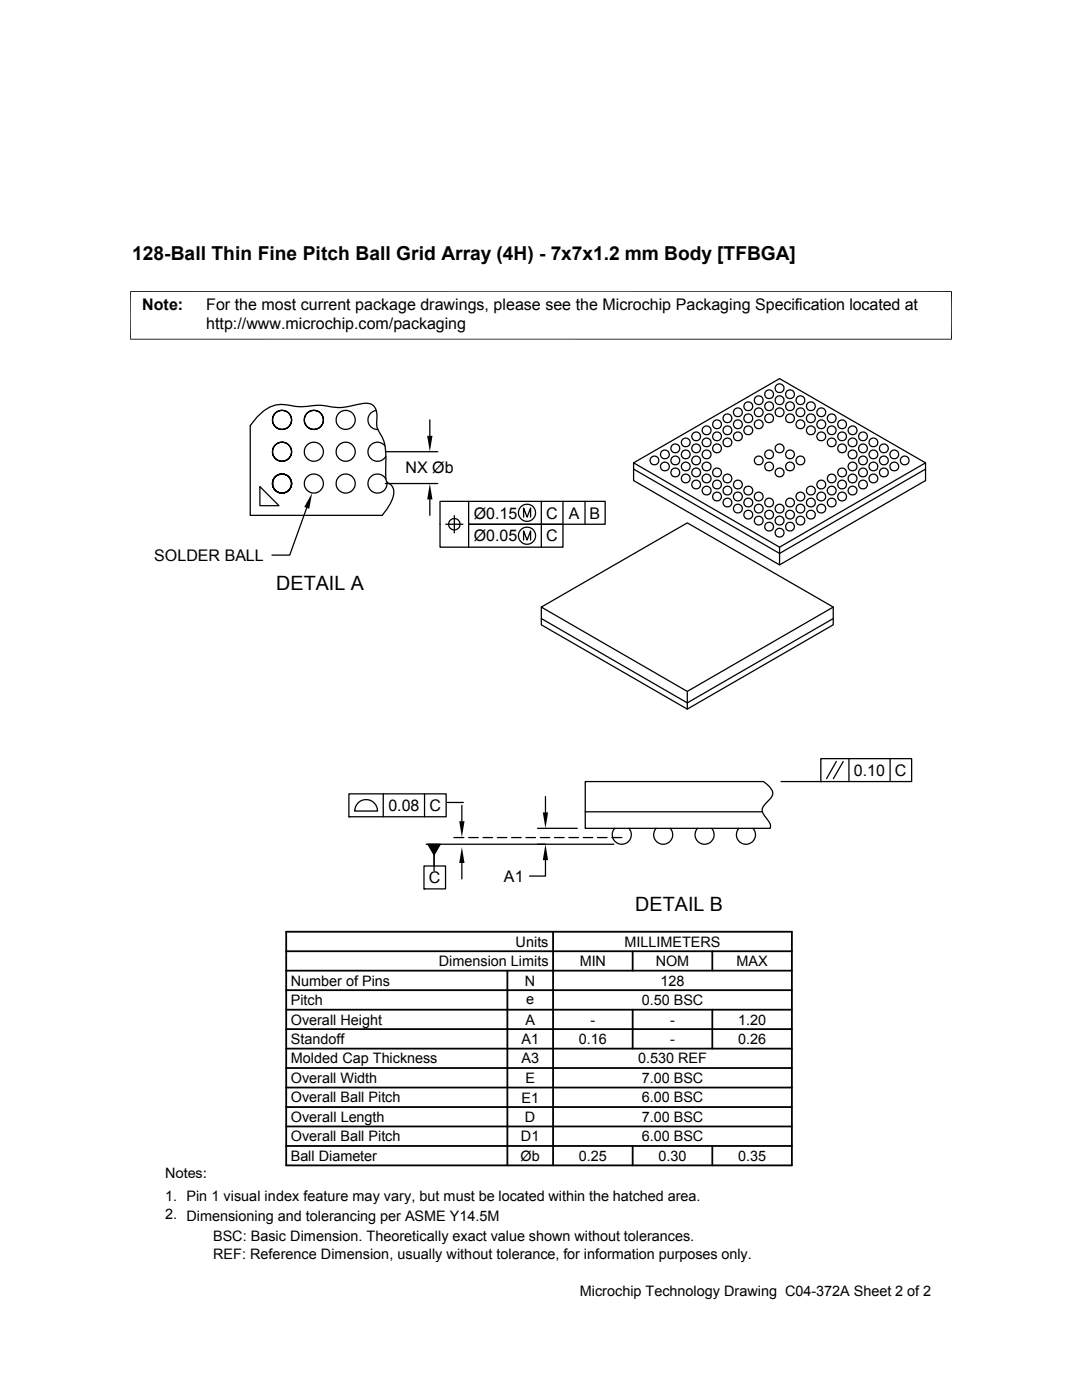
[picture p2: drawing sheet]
<svg xmlns="http://www.w3.org/2000/svg" width="216mm" height="279mm" viewBox="0 0 216 279" stroke-linecap="round" stroke-linejoin="round" font-family="sans-serif">
<g fill="none" stroke="#000" stroke-width=".25">
<path d="M51.3 83.2a6.4 6.4 0 0 1 7.4-2.1h2.1a14.3 14.3 0 0 1 6.2 .2 20.3 20.3 0 0 0 5.3-.8 2.3 2.3 0 0 1 2.9 2.9 4.1 4.1 0 0 0 .9 3.5 11.9 11.9 0 0 1 .9 6.6v1.5a1.47 1.47 0 0 0 1 1.7 2.35 2.35 0 0 1 .3 2.8l-1.1 2.1-.9 1.2h-26.4v-17.9zM51.9 97.1l3.8 3.8h-3.8zM75.1 81.9a1.9 1.9 0 0 0-1.7 2.1 1.9 1.9 0 0 0 2 1.7M76.8 89a1.9 1.9 0 0 0-2.8-.2 1.9 1.9 0 0 0 .2 2.9 1.9 1.9 0 0 0 2.8-.6M76.9 96.5h10.5M76.9 90.1h10.5M77 95.6a1.9 1.9 0 0 0-3.2-.2 1.9 1.9 0 0 0 1.1 3 1.9 1.9 0 0 0 2.3-2.2M85.8 83.8v3.2M85.8 99.7v3.1M126.4 92.4l29.2-16.8 29.1 16.8v3.5l-29.1 16.8-29.2-16.8zM126.4 93.6l29.2 16.8 29.1-16.8M126.4 92.4l29.2 16.8 29.1-16.8"/>
<path d="M61.2 101.4l-3.4 9.4h-3.5M88.9 104.6h3.5M90.7 102.9v3.4M93.5 100.1v4.5h18.8v4.6h-24.5v-9.1h33v4.5h-27.3v4.6M104.5 103.2v-1.8l.7 1.8 .7-1.8v1.8M104.5 107.8v-1.8l.7 1.8 .7-1.8v1.8M108 100.1v9.1M112.3 100.1v4.5M116.7 100.1v4.5M155.6 109.2v3.5M108 121.2l29.1-16.8 29.2 16.8-29.2 16.8zM108 123.4l29.1 16.9 29.2-16.9"/>
<path d="M108 121.2v3.5l29.1 16.8 29.2-16.8v-3.5M137.1 138v3.5M69.6 158.4h19.4v4.6h-19.4zM76.5 158.4v4.6M84.7 158.4v4.6M108.8 159v3.1M116.8 156h35.6a3.4 3.4 0 0 1 1.8 2.5l-.2 .5-1.3 1.4a1.61 1.61 0 0 0-.1 2.5l1.1 1.6-.1 .8h-36.8zM155.9 156h7.9M163.8 151.4h18.1v4.6h-18.1zM163.8 156h.1M166.9 152l-2 3.4M168.3 152l-2 3.4"/>
<path d="M169.4 151.4v4.6M177.6 151.4v4.6M69.6 163h.1M71.4 160.3a2.27 2.27 0 0 1 2.5-.6 2.27 2.27 0 0 1 1.4 2.2h-4.5a2.44 2.44 0 0 1 .6-1.6zM84.6 172.8h4.3v4.6h-4.3zM84.6 177.4h.1M85 168.5h37.5M85.4 168.5h2.4l-1.2 2.1zM86.6 170.6v3.2M89.3 160.1h3.2M90.6 167.2h2M92.2 160.7v3.2"/>
<path d="M92.2 172.2v3.2M93.5 167.2h1.9M96.4 167.2h1.9M99.2 167.2h1.9M102.1 167.2h1.9M104.9 167.2h1.9M107.3 165.3h7.9M107.8 167.2h1.9M108.8 171.7v3.1h-3.1M110.7 167.2h1.9M113.5 167.2h1.9M116.4 167.2h1.9"/>
<path d="M116.8 162h35.3M119.2 167.2h1.9M122.1 167.2h2M122.7 165.3a1.91 1.91 0 0 0 .1 2.7 1.91 1.91 0 0 0 2.6 0 1.91 1.91 0 0 0 .1-2.7M130.9 165.3a1.91 1.91 0 0 0 .1 2.7 1.91 1.91 0 0 0 2.7 0 1.91 1.91 0 0 0 .1-2.7M139.2 165.3a1.91 1.91 0 0 0 .1 2.7 1.91 1.91 0 0 0 2.6 0 1.91 1.91 0 0 0 .1-2.7M147.4 165.3a1.91 1.91 0 0 0 .1 2.7 1.91 1.91 0 0 0 2.7 0 1.91 1.91 0 0 0 .1-2.7"/>
<circle cx="151.4" cy="79.9" r=".88"/>
<circle cx="153.5" cy="78.7" r=".87"/>
<circle cx="155.5" cy="77.5" r=".88"/>
<circle cx="155.6" cy="79.9" r=".88"/>
<circle cx="157.6" cy="78.7" r=".87"/>
<circle cx="159.7" cy="79.9" r=".88"/>
<circle cx="56.3" cy="83.8" r="1.91"/>
<circle cx="56.3" cy="96.5" r="1.91"/>
<circle cx="56.3" cy="90.1" r="1.91"/>
<circle cx="62.6" cy="96.5" r="1.91"/>
<circle cx="62.6" cy="90.1" r="1.91"/>
<circle cx="62.6" cy="83.8" r="1.91"/>
<circle cx="69" cy="96.5" r="1.91"/>
<circle cx="69" cy="83.8" r="1.91"/>
<circle cx="69" cy="90.1" r="1.91"/>
<circle cx="130.6" cy="91.9" r=".87"/>
<circle cx="132.7" cy="93.1" r=".88"/>
<circle cx="132.7" cy="90.7" r=".88"/>
<circle cx="134.8" cy="91.9" r=".87"/>
<circle cx="134.8" cy="94.3" r=".88"/>
<circle cx="134.8" cy="89.5" r=".88"/>
<circle cx="136.8" cy="90.7" r=".87"/>
<circle cx="136.8" cy="95.5" r=".87"/>
<circle cx="136.8" cy="93.1" r=".87"/>
<circle cx="136.8" cy="88.3" r=".87"/>
<circle cx="138.9" cy="91.9" r=".87"/>
<circle cx="138.9" cy="96.7" r=".87"/>
<circle cx="138.9" cy="87.1" r=".87"/>
<circle cx="138.9" cy="89.5" r=".88"/>
<circle cx="138.9" cy="94.3" r=".88"/>
<circle cx="141" cy="93.1" r=".88"/>
<circle cx="141" cy="88.3" r=".88"/>
<circle cx="141" cy="97.9" r=".88"/>
<circle cx="141" cy="90.7" r=".88"/>
<circle cx="141" cy="95.5" r=".88"/>
<circle cx="141" cy="85.9" r=".88"/>
<circle cx="143.1" cy="87.1" r=".87"/>
<circle cx="143.1" cy="96.7" r=".87"/>
<circle cx="143.1" cy="94.3" r=".88"/>
<circle cx="143.1" cy="89.5" r=".88"/>
<circle cx="143.1" cy="84.7" r=".88"/>
<circle cx="143.1" cy="99.1" r=".88"/>
<circle cx="145.1" cy="88.3" r=".87"/>
<circle cx="145.1" cy="97.9" r=".87"/>
<circle cx="145.1" cy="83.5" r=".87"/>
<circle cx="145.1" cy="95.5" r=".87"/>
<circle cx="145.1" cy="85.9" r=".87"/>
<circle cx="147.2" cy="96.7" r=".88"/>
<circle cx="147.2" cy="87.1" r=".88"/>
<circle cx="147.2" cy="82.3" r=".88"/>
<circle cx="147.2" cy="84.7" r=".88"/>
<circle cx="147.2" cy="99.1" r=".88"/>
<circle cx="149.3" cy="97.9" r=".87"/>
<circle cx="149.3" cy="83.5" r=".87"/>
<circle cx="149.3" cy="85.9" r=".87"/>
<circle cx="149.3" cy="81.1" r=".87"/>
<circle cx="151.4" cy="99.1" r=".88"/>
<circle cx="151.4" cy="84.7" r=".88"/>
<circle cx="151.4" cy="82.3" r=".87"/>
<circle cx="151.4" cy="91.9" r=".87"/>
<circle cx="153.5" cy="83.5" r=".87"/>
<circle cx="153.5" cy="93.1" r=".87"/>
<circle cx="153.5" cy="81.1" r=".87"/>
<circle cx="153.5" cy="90.7" r=".87"/>
<circle cx="155.6" cy="82.3" r=".88"/>
<circle cx="155.6" cy="89.5" r=".88"/>
<circle cx="155.6" cy="94.3" r=".88"/>
<circle cx="157.6" cy="83.5" r=".87"/>
<circle cx="157.6" cy="93.1" r=".87"/>
<circle cx="157.6" cy="81.1" r=".87"/>
<circle cx="157.6" cy="90.7" r=".87"/>
<circle cx="159.7" cy="82.3" r=".87"/>
<circle cx="159.7" cy="91.9" r=".87"/>
<circle cx="159.7" cy="84.7" r=".88"/>
<circle cx="159.7" cy="99.1" r=".88"/>
<circle cx="161.8" cy="97.9" r=".88"/>
<circle cx="161.8" cy="83.5" r=".88"/>
<circle cx="161.8" cy="85.9" r=".88"/>
<circle cx="161.8" cy="81.1" r=".88"/>
<circle cx="163.9" cy="87.1" r=".87"/>
<circle cx="163.9" cy="96.7" r=".87"/>
<circle cx="163.9" cy="82.3" r=".87"/>
<circle cx="163.9" cy="99.1" r=".88"/>
<circle cx="163.9" cy="84.7" r=".88"/>
<circle cx="166" cy="85.9" r=".87"/>
<circle cx="166" cy="95.5" r=".87"/>
<circle cx="166" cy="88.3" r=".87"/>
<circle cx="166" cy="97.9" r=".87"/>
<circle cx="166" cy="83.5" r=".87"/>
<circle cx="168" cy="96.7" r=".87"/>
<circle cx="168" cy="87.1" r=".87"/>
<circle cx="168" cy="89.5" r=".88"/>
<circle cx="168" cy="94.3" r=".88"/>
<circle cx="168" cy="99.1" r=".88"/>
<circle cx="168" cy="84.7" r=".88"/>
<circle cx="170.1" cy="88.3" r=".88"/>
<circle cx="170.1" cy="93.1" r=".88"/>
<circle cx="170.1" cy="97.9" r=".88"/>
<circle cx="170.1" cy="90.7" r=".88"/>
<circle cx="170.1" cy="95.5" r=".88"/>
<circle cx="170.1" cy="85.9" r=".88"/>
<circle cx="172.2" cy="91.9" r=".87"/>
<circle cx="172.2" cy="96.7" r=".87"/>
<circle cx="172.2" cy="87.1" r=".87"/>
<circle cx="172.2" cy="94.3" r=".88"/>
<circle cx="172.2" cy="89.5" r=".88"/>
<circle cx="174.3" cy="93.1" r=".87"/>
<circle cx="174.3" cy="88.3" r=".87"/>
<circle cx="174.3" cy="90.7" r=".87"/>
<circle cx="174.3" cy="95.5" r=".87"/>
<circle cx="176.4" cy="91.9" r=".88"/>
<circle cx="176.4" cy="94.3" r=".88"/>
<circle cx="176.4" cy="89.5" r=".88"/>
<circle cx="178.4" cy="93.1" r=".87"/>
<circle cx="178.4" cy="90.7" r=".87"/>
<circle cx="180.5" cy="91.9" r=".87"/>
<circle cx="90.7" cy="104.6" r="1.14"/>
<circle cx="105.2" cy="102.3" r="1.71"/>
<circle cx="105.2" cy="106.9" r="1.71"/>
<circle cx="145.1" cy="100.3" r=".87"/>
<circle cx="147.2" cy="101.5" r=".88"/>
<circle cx="149.3" cy="102.7" r=".87"/>
<circle cx="149.3" cy="100.3" r=".87"/>
<circle cx="151.4" cy="103.9" r=".88"/>
<circle cx="151.4" cy="101.5" r=".87"/>
<circle cx="153.5" cy="102.7" r=".87"/>
<circle cx="153.5" cy="100.3" r=".87"/>
<circle cx="153.5" cy="105.1" r=".87"/>
<circle cx="155.6" cy="101.5" r=".88"/>
<circle cx="155.6" cy="106.3" r=".88"/>
<circle cx="155.6" cy="103.9" r=".88"/>
<circle cx="157.6" cy="102.7" r=".87"/>
<circle cx="157.6" cy="100.3" r=".87"/>
<circle cx="157.6" cy="105.1" r=".87"/>
<circle cx="159.7" cy="101.5" r=".87"/>
<circle cx="159.7" cy="103.9" r=".88"/>
<circle cx="161.8" cy="102.7" r=".88"/>
<circle cx="161.8" cy="100.3" r=".88"/>
<circle cx="163.9" cy="101.5" r=".87"/>
<circle cx="166" cy="100.3" r=".87"/>
</g>
<path d="M85.8 96.5l.5 3.2h-1.1zM85.2 87h1.1l-.5 3.1zM62.3 98.4l-.6 3.1-1-.3zM85.4 168.5h2.4l-1.2 2.1zM92.2 169.1l.5 3.1h-1.1zM91.6 163.9h1.1l-.5 3.2zM108.3 162.1h1.1l-.6 3.2zM108.8 168.5l.6 3.2h-1.1z" fill="#000"/>
<g fill="none" stroke="#000" stroke-width=".36">
<path d="M57.1 185.9h100.9v46.7h-100.9zM57.1 197.6h100.9M57.1 193.7h100.9M57.1 189.8h100.9M101.2 193.7v38.9M110.4 185.9v46.7M126.2 189.8v3.9M142.1 189.8v3.9M57.1 205.4h100.9M57.1 201.5h100.9M57.1 217h100.9M57.1 213.1h100.9"/>
<path d="M57.1 209.3h100.9M126.2 201.5v7.8M142.1 201.5v7.8M57.1 224.8h100.9M57.1 220.9h100.9M57.1 228.7h100.9M126.2 228.7v3.9M142.1 228.7v3.9"/>
</g>
<path d="M26 58.1v9.7M189.9 58.1v9.7M189.9 58.2h-163.9M26 67.7h163.9" fill="none" stroke="#000" stroke-width=".2"/>
<g font-size="3.9">
<text x="55.1" y="117.8">DETAIL A</text>
<text x="126.8" y="181.8">DETAIL B</text>
</g>
<text font-size="3.8" x="26.4" y="52">128-Ball Thin Fine Pitch Ball Grid Array (4H) - 7x7x1.2 mm Body [TFBGA]</text>
<g font-size="3.2">
<text x="28.4" y="61.9">Note:</text>
<text x="41.1" y="61.9">For the most current package drawings, please see the Microchip Packaging Specification located at</text>
<text x="41.1" y="65.6">http://www.microchip.com/packaging</text>
<text x="80.9" y="94.4">NX Øb</text>
<text x="94.5" y="103.5">Ø0.15</text>
<text x="109" y="103.5">C</text>
<text x="113.5" y="103.5">A</text>
<text x="117.6" y="103.5">B</text>
<text x="30.8" y="112">SOLDER BALL</text>
<text x="94.5" y="108.1">Ø0.05</text>
<text x="109" y="108.1">C</text>
<text x="170.4" y="154.8">0.10</text>
<text x="178.6" y="154.8">C</text>
<text x="77.5" y="161.8">0.08</text>
<text x="85.7" y="161.9">C</text>
<text x="85.6" y="176.3">C</text>
<text x="100.6" y="176">A1</text>
</g>
<g font-size="2.9">
<text x="102.9" y="188.9">Units</text>
<text x="124.6" y="188.9">MILLIMETERS</text>
<text x="58" y="196.7">Number of Pins</text>
<text x="87.6" y="192.8">Dimension Limits</text>
<text x="104.8" y="196.7">N</text>
<text x="115.7" y="192.8">MIN</text>
<text x="130.8" y="192.8">NOM</text>
<text x="131.8" y="196.7">128</text>
<text x="147" y="192.8">MAX</text>
<text x="58" y="200.6">Pitch</text>
<text x="105" y="200.3">e</text>
<text x="128" y="200.6">0.50 BSC</text>
<text x="58" y="204.5">Overall Height</text>
<text x="58" y="208.4">Standoff</text>
<text x="104" y="208.4">A1</text>
<text x="104.8" y="204.5">A</text>
<text x="115.5" y="208.4">0.16</text>
<text x="117.8" y="204.5">-</text>
<text x="133.7" y="204.5">-</text>
<text x="133.7" y="208.4">-</text>
<text x="147.3" y="204.5">1.20</text>
<text x="147.3" y="208.4">0.26</text>
<text x="58" y="212.2">Molded Cap Thickness</text>
<text x="104" y="212.2">A3</text>
<text x="127.3" y="212.2">0.530 REF</text>
<text x="58" y="216.1">Overall Width</text>
<text x="58" y="220">Overall Ball Pitch</text>
<text x="104" y="220">E1</text>
<text x="104.8" y="216.1">E</text>
<text x="128" y="220">6.00 BSC</text>
<text x="128" y="216.1">7.00 BSC</text>
<text x="58" y="223.9">Overall Length</text>
<text x="58" y="227.8">Overall Ball Pitch</text>
<text x="103.9" y="227.8">D1</text>
<text x="104.8" y="223.9">D</text>
<text x="128" y="223.9">7.00 BSC</text>
<text x="128" y="227.8">6.00 BSC</text>
<text x="58" y="231.7">Ball Diameter</text>
<text x="103.9" y="231.7">Øb</text>
<text x="115.5" y="231.7">0.25</text>
<text x="131.4" y="231.7">0.30</text>
<text x="147.3" y="231.7">0.35</text>
<text x="32.9" y="239.6">1. Pin 1 visual index feature may vary, but must be located within the hatched area.</text>
<text x="32.9" y="235">Notes:</text>
<text x="32.9" y="243.2">2. Dimensioning and tolerancing per ASME Y14.5M</text>
<text x="42.5" y="251.3">REF: Reference Dimension, usually without tolerance, for information purposes only.</text>
<text x="42.5" y="247.6">BSC: Basic Dimension. Theoretically exact value shown without tolerances.</text>
<text x="115.7" y="258.7">Microchip Technology Drawing C04-372A Sheet 2 of 2</text>
</g>
</svg>
